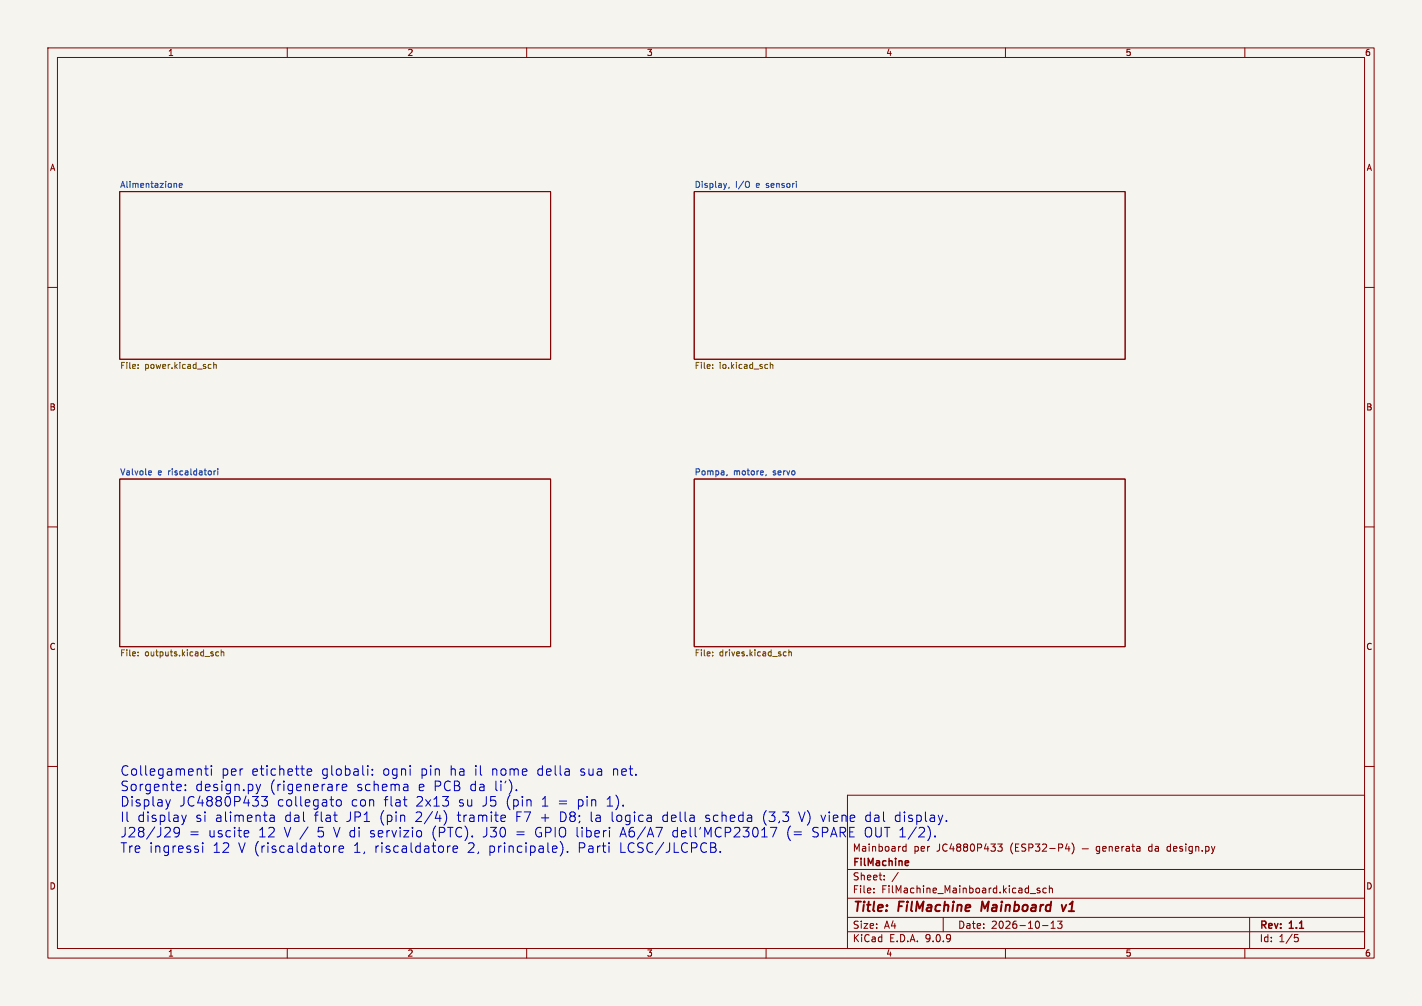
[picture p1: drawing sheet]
<svg xmlns="http://www.w3.org/2000/svg" width="297mm" height="210mm" viewBox="0 0 297 210" stroke-linecap="round" stroke-linejoin="round" font-family="sans-serif">
<path d="M0 0h297v210h-297z" fill="#f5f4ef" stroke="#f5f4ef" stroke-width=".21"/>
<g fill="none" stroke="#840000" stroke-width=".21">
<path d="M10 10h277v190h-277zM12 12h273v186h-273zM60 10v2M110 10v2M160 10v2M210 10v2M260 10v2M25 40h90v35h-90zM145 40h90v35h-90zM10 60h2M285 60h2M10 110h2"/>
<path d="M25 100h90v35h-90zM145 100h90v35h-90zM285 110h2M10 160h2M177 166h108v32h-108zM189.2 176.2v1.5M189.2 176.8l-.4-.1-.3 .3 .2 .6h.5M208.4 176.2h.9l-.5 .6 .4 .1v.7l-.2 .1-.6-.1M222.9 176.1l-.4 1.1h1M223.2 176.7v1M223.9 176a1.72 1.72 0 0 1 0 2.3M226 177.2h1.3"/>
<path d="M229.7 176.8l-.5-.1-.2 .3 .1 .6h.6M229.7 176.7v1.2l-.3 .3-.4-.1M230.3 177.2l.7-.1v-.3l-.5-.1-.2 .2 .1 .7h.6M231.7 176.8l.2-.1 .3 .1 .1 .9M231.7 176.7v1M233 177.2l.7-.1-.1-.3-.4-.1-.2 .2v.7h.6M234.3 176.7v1M234.7 176.7l-.4 .3M235.2 176.8h.6l.1 .9M235.9 177.1h-.5l-.2 .2 .2 .4 .5-.1M236.4 176.7h.6M236.6 176.2v1.3l.4 .2"/>
<path d="M237.5 176.8h.5l.1 .9M238.1 177.1h-.5l-.2 .2 .2 .4 .5-.1M243.8 176.8v.8M285 160h2M60 198v2M110 198v2M160 198v2M177 194.5h108M177 191.5h108M177 187.5h108M177 181.5h108M182.5 186.3v.1"/>
<path d="M182.5 185.5v.1M184.7 183.6v.1M184.7 182.8v.1M187.6 182.1l-1.3 2M197 191.5v3M210 198v2M215.2 186.5h1.1M217.2 185.5l-.4-.1-.2 .2 .1 .2 .5 .2v.3h-.6M217.7 193.2h1.2M218.5 185.5l-.4-.1-.3 .3 .2 .6h.5M219.2 185.5l.2-.1 .3 .1 .1 .9M219.2 184.9v1.5"/>
<path d="M219.5 193.8h.9M219.5 192.7l.5-.4v1.5M220.9 192.3h.9l-.5 .6 .4 .1v.7l-.2 .1-.6-.1M260 198v2M261 191.5v6.5M270.4 195.1h.7M270.5 195.7h.4l.3 .3-.2 .5-.5 .1"/>
</g>
<path d="M205.2 188.2l-.3 2M221.8 188.9l.3 1.3 .6-1.3" fill="none" stroke="#840000" stroke-width=".4"/>
<path d="M189.3 179.7l.4 .1 .1 .2-.7 .2M189.7 180.6l-.4 .1" fill="none" stroke="#840000" stroke-width=".3"/>
<path d="M36.5 38.3l.4 .2v.6M37.4 38.7l.6-.1v-.2l-.4-.1-.2 .2 .1 .6h.5M152.3 39.1l-.1 .2M156.5 38v1M31.2 98.3l.4 .1v.2l-.6 .1M31.6 99.1h-.4M44.7 98.3v.8M45.1 98.3l-.4 .2M45.5 97.9v.1M45.5 98.3v.8M151.9 99.1l-.1 .2M160 99.1l-.1 .2" fill="none" stroke="#006464" stroke-width=".21"/>
<g fill="none" stroke="#725600" stroke-width=".21">
<path d="M28.8 76.8v.1M28.8 76.1v.2M43.7 76.1h.4M44.1 76.9h-.4M44.6 76.2l.5-.1 .1 .8M44.6 75.7v1.2M148.8 76.8v.1M148.8 76.1v.2M160.9 76.2l.5-.1v.8M160.9 75.7v1.2M28.8 136.1v.2M28.8 136.8v.1"/>
<path d="M45.7 136.1h-.4l-.2 .2 .1 .6h.5M46.2 136.2l.5-.1 .1 .8M46.2 135.7v1.2M148.8 136.1v.2M148.8 136.8v.1M163.7 136.9h.5M163.7 136.1h.5M164.8 136.2l.4-.1 .1 .8M164.8 135.7v1.2"/>
</g>
<g fill="none" stroke="#0000c2" stroke-width=".21">
<path d="M43 159.8v1.8l.1 .1 .4 .1M44.1 159.8v.2M76.8 159.8v.2M34.6 166.9l.5 1.4M35.1 168.3l-.2 .5M35.6 166.9l-.5 1.4M36.3 173.1v.5l.4 .4h.4l.4-.4M37.5 173.1a1.33 1.33 0 0 1-.6 1.6h-.4M37.8 163.8l.1 .4-1 .2M38 170.2l.4 1.3M38.4 171.5l-.3 .6M38.7 164.9v.2"/>
<path d="M38.7 163.8v.2M38.9 170.2l-.5 1.3M41.4 177.4v.4M42 160.6l.1 1.2M42.3 175.9v.2M42.3 176.6v1.3M42.7 160.5h.8M44.1 160.5v1.3M51.3 173.4l.6 .1 .1 .4-1 .2M51.9 174.6l-.6 .1M53.5 163.7l.5 1.4M54 165.1l-.3 .5"/>
<path d="M54.4 163.7l-.4 1.4M54.6 166.3h1.3l-.7 .7a.54 .54 0 0 1 .7 .4v.5l-.2 .3-.8 .1-.3-.2M56.4 170.3h.8l.1 1.2M57.3 170.6l-.7 .1a.39 .39 0 0 0-.3 .4 .39 .39 0 0 0 .3 .4l.7-.1M64.1 161.2l1-.2-.1-.4-.6-.1-.3 .3 .1 .9h.8M69.7 170.2h.7M69.7 176.6v1.3M70.2 171.5h.2M70.2 176.6l-.3 .1-.2 .3M70.3 167.1a.54 .54 0 0 1 .6-.2 .54 .54 0 0 1 .4 .4v.6a.54 .54 0 0 1-.5 .4 .54 .54 0 0 1-.6-.4zM70.8 177.3l1-.2-.1-.4-.6-.1-.3 .3 .1 .9h.8M71.8 163.7l-.3 .3v.8l.3 .3 .5-.1"/>
<path d="M72.1 163.7l.2 .1 .1 .4-.9 .2M76.8 160.5v1.3M77.8 160.6v.2M77.8 161.6v.2M84.2 166.9h.8M84.6 168.2l.4 .1M84.9 163.7l.3 .3v1.1M85.2 165l-.2 .1M85.2 164.2l-.2 .1M87.7 173.4l.4 .4v.5l-.4 .4M93 169.6a2.36 2.36 0 0 1-.2 2.6M93.9 176.6l-.4 .4"/>
<path d="M94.9 176.6l-.3 .3v.8l.3 .2 .6-.1M95.3 176.6l.2 .1 .1 .4-1 .2M104.9 170.2l.6 .1 .1 .3-1 .2M105.5 171.4l-.6 .1M107.9 164.9v.2M117.3 176a2.32 2.32 0 0 1-.3 2.7M118.5 177.7v.2M150.4 177.7v.2M162.2 172.7l-.8 2M195.3 174.5v.2"/>
</g>
<g font-size="2.8" fill="#0000c2">
<text x="25" y="162.2">Collegamenti</text>
<text x="25" y="165.4">Sorgente:</text>
<text x="40.7" y="165.4">design.py</text>
<text x="46.1" y="162.2">per</text>
<text x="52.4" y="162.2">etichette</text>
<text x="56.3" y="165.4">(rigenerare</text>
<text x="67.1" y="162.2">globali:</text>
<text x="74.4" y="165.4">schema</text>
<text x="79.9" y="162.2">ogni</text>
<text x="87.3" y="165.4">e PCB da</text>
<text x="87.9" y="162.2">pin</text>
<text x="94" y="162.2">ha</text>
<text x="99.2" y="162.2">il</text>
<text x="102.8" y="162.2">nome</text>
<text x="103.4" y="165.4">li').</text>
<text x="112.4" y="162.2">della</text>
<text x="121.4" y="162.2">sua</text>
<text x="128.2" y="162.2">net.</text>
<text x="25" y="168.6">Display</text>
<text x="25" y="171.9">Il</text>
<text x="28.6" y="171.9">display</text>
<text x="37.3" y="168.6">JC4880P433</text>
<text x="40.7" y="171.9">si</text>
<text x="44.9" y="171.9">alimenta</text>
<text x="57.8" y="168.6">collegato</text>
<text x="59.4" y="171.9">dal</text>
<text x="65.7" y="171.9">flat</text>
<text x="72.4" y="171.9">JP1</text>
<text x="73.3" y="168.6">con</text>
<text x="79.4" y="171.9">(pin</text>
<text x="80.2" y="168.6">flat</text>
<text x="86.9" y="171.9">2/4)</text>
<text x="86.9" y="168.6">2x13</text>
<text x="95.7" y="171.9">tramite</text>
<text x="95.8" y="168.6">su</text>
<text x="100.8" y="168.6">J5</text>
<text x="105.8" y="168.6">(pin</text>
<text x="108" y="171.9">F7 +</text>
<text x="113.3" y="168.6">1 =</text>
<text x="117.2" y="171.9">D8;</text>
<text x="120.9" y="168.6">pin</text>
<text x="123.6" y="171.9">la</text>
<text x="127" y="168.6">1).</text>
<text x="128.1" y="171.9">logica</text>
<text x="138.8" y="171.9">della</text>
<text x="147.8" y="171.9">scheda</text>
<text x="159.9" y="171.9">(3,3</text>
<text x="167.6" y="171.9">V) viene</text>
<text x="181.5" y="171.9">dal</text>
<text x="187.7" y="171.9">display.</text>
<text x="25" y="175.1">J28/J29</text>
<text x="25" y="178.3">Tre ingressi</text>
<text x="39.3" y="175.1">=</text>
<text x="43.4" y="175.1">uscite</text>
<text x="44.4" y="178.3">12</text>
<text x="49.7" y="178.3">V (riscaldatore</text>
<text x="53.9" y="175.1">12</text>
<text x="59.3" y="175.1">V /</text>
<text x="66.3" y="175.1">5 V di</text>
<text x="73.9" y="178.3">1,</text>
<text x="77.4" y="175.1">servizio</text>
<text x="78.3" y="178.3">riscaldatore</text>
<text x="90.4" y="175.1">(PTC).</text>
<text x="97.8" y="178.3">2,</text>
<text x="101.2" y="175.1">J30</text>
<text x="102.2" y="178.3">principale).</text>
<text x="108.1" y="175.1">=</text>
<text x="112.1" y="175.1">GPIO liberi</text>
<text x="120.9" y="178.3">Parti</text>
<text x="129.7" y="178.3">LCSC/JLCPCB.</text>
<text x="130" y="175.1">A6/A7</text>
<text x="141" y="175.1">dell'MCP23017</text>
<text x="164.9" y="175.1">(=</text>
<text x="170.3" y="175.1">SPARE OUT 1/2).</text>
</g>
<g font-size="2.8" fill="#840000">
<text x="178" y="190.9">Title:</text>
<text x="187.7" y="190.9">FilMachine</text>
<text x="205.8" y="190.9">Mainboard</text>
<text x="223.4" y="190.9">v1</text>
</g>
<g font-size="2.1" fill="#840000">
<text x="178" y="178">Mainboard</text>
<text x="190.8" y="178">per</text>
<text x="195.7" y="178">JC4880P433</text>
<text x="211.1" y="178">(ESP32-P4)</text>
<text x="240.4" y="178">da</text>
<text x="244.5" y="178">design.py</text>
<text x="178" y="184">Sheet:</text>
<text x="178" y="181.2">FilMachine</text>
<text x="178" y="186.7">File:</text>
<text x="184.1" y="186.7">FilMachine_Mainboard.kicad_sch</text>
<text x="178" y="196.9">KiCad</text>
<text x="178" y="194.1">Size:</text>
<text x="184.7" y="194.1">A4</text>
<text x="185.7" y="196.9">E.D.A.</text>
<text x="193.3" y="196.9">9.0.9</text>
<text x="200" y="194.1">Date:</text>
<text x="207" y="194.1">2026-10-13</text>
<text x="263" y="194.3">Rev:</text>
<text x="263" y="196.9">Id:</text>
<text x="267.1" y="196.9">1/5</text>
<text x="269.4" y="194.3">1.1</text>
</g>
<g font-size="1.8" fill="#840000">
<text x="35" y="11.9">1</text>
<text x="85" y="11.9">2</text>
<text x="135" y="11.9">3</text>
<text x="185" y="11.9">4</text>
<text x="235" y="11.9">5</text>
<text x="285" y="11.9">6</text>
<text x="10.3" y="35.9">A</text>
<text x="285.3" y="35.9">A</text>
<text x="10.3" y="85.9">B</text>
<text x="285.3" y="85.9">B</text>
<text x="10.3" y="135.9">C</text>
<text x="285.3" y="135.9">C</text>
<text x="10.3" y="185.9">D</text>
<text x="285.3" y="185.9">D</text>
<text x="35" y="199.9">1</text>
<text x="85" y="199.9">2</text>
<text x="135" y="199.9">3</text>
<text x="185" y="199.9">4</text>
<text x="235" y="199.9">5</text>
<text x="285" y="199.9">6</text>
</g>
<g font-size="1.8" fill="#006464">
<text x="25" y="39.3">Alimentazione</text>
<text x="145" y="39.3">Display,</text>
<text x="153.6" y="39.3">I/O</text>
<text x="158" y="39.3">e</text>
<text x="160.3" y="39.3">sensori</text>
<text x="25" y="99.3">Valvole</text>
<text x="32.9" y="99.3">e</text>
<text x="35.2" y="99.3">riscaldatori</text>
<text x="145" y="99.3">Pompa,</text>
<text x="153.2" y="99.3">motore,</text>
<text x="161.6" y="99.3">servo</text>
</g>
<g font-size="1.8" fill="#725600">
<text x="25" y="77.3">File:</text>
<text x="30.2" y="77.3">power.kicad_sch</text>
<text x="145" y="77.3">File:</text>
<text x="150.2" y="77.3">io.kicad_sch</text>
<text x="25" y="137.3">File:</text>
<text x="30.2" y="137.3">outputs.kicad_sch</text>
<text x="145" y="137.3">File:</text>
<text x="150.2" y="137.3">drives.kicad_sch</text>
</g>
</svg>
